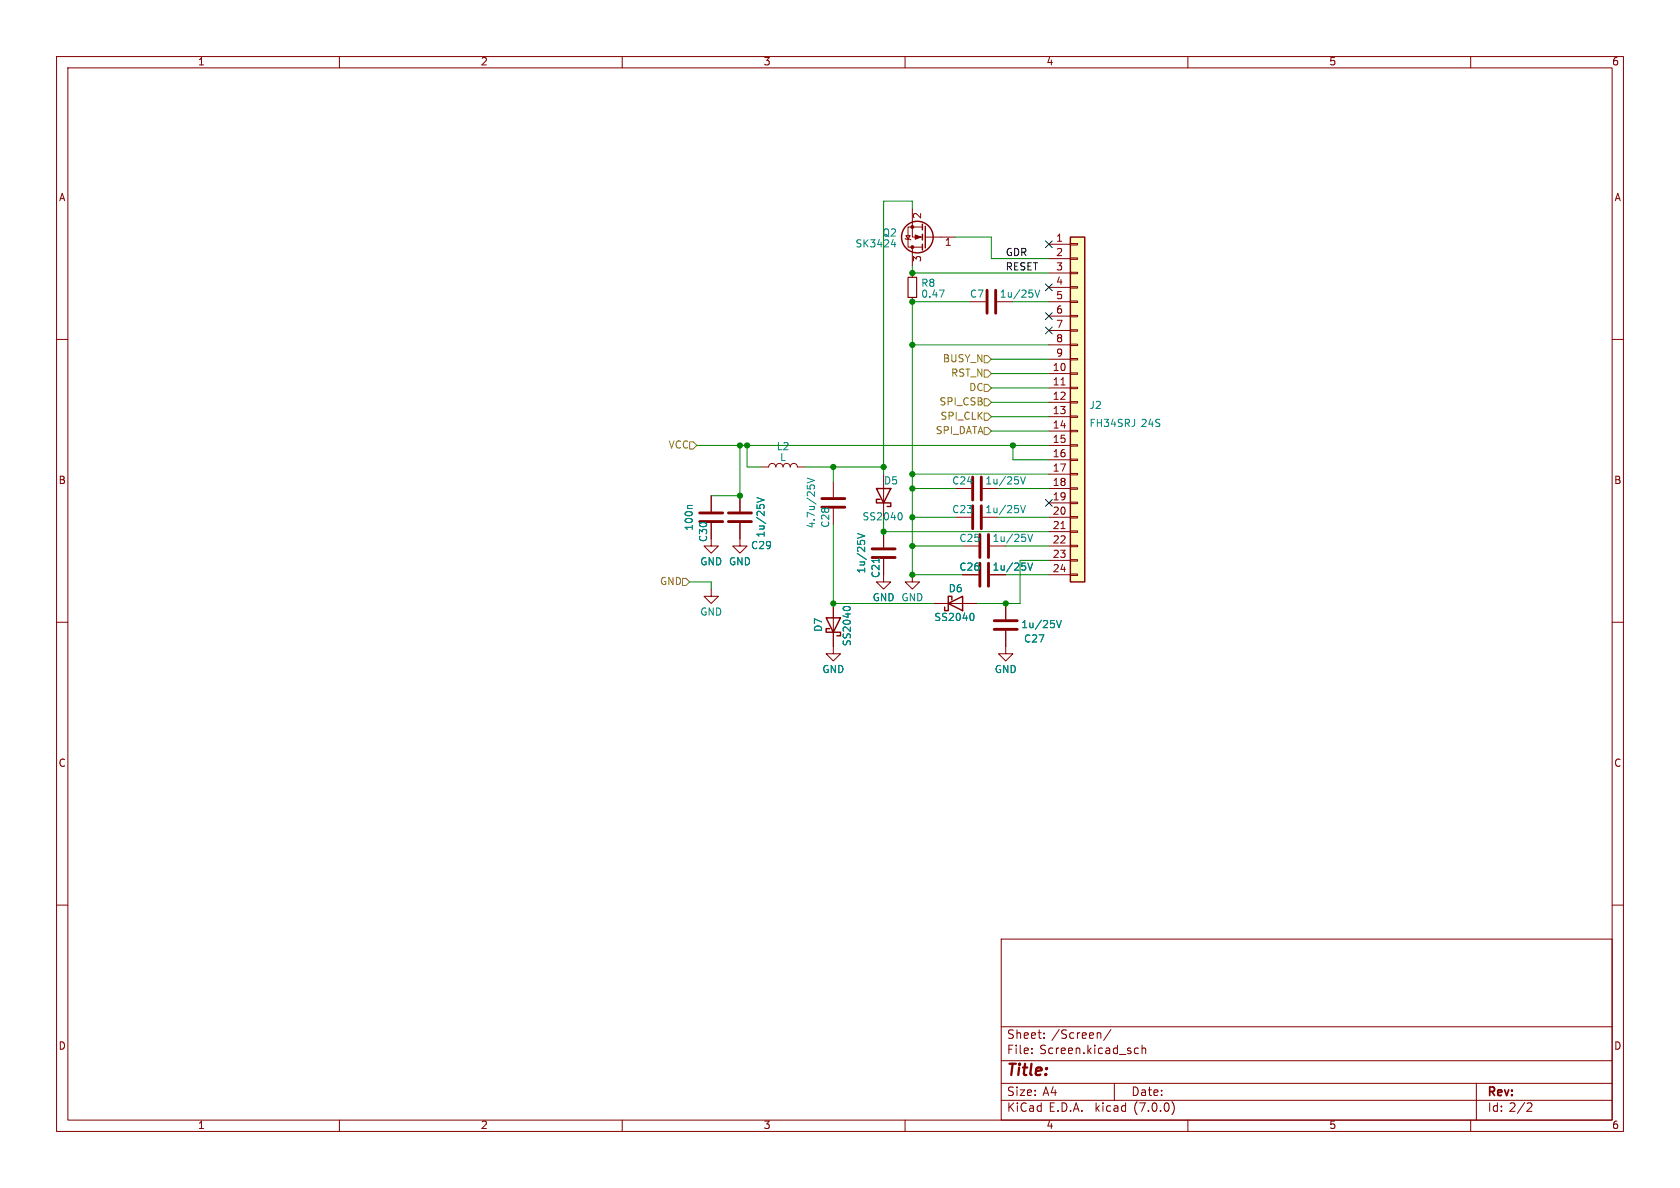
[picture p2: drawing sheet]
<svg xmlns="http://www.w3.org/2000/svg" width="297mm" height="210mm" viewBox="0 0 297 210" stroke-linecap="round" stroke-linejoin="round" font-family="sans-serif">
<g fill="none" stroke="#840000" stroke-width=".18">
<path d="M10 10h277v190h-277zM12 12h273v186h-273zM60 10v2M110 10v2M160 10v2M210 10v2M260 10v2M161.3 36.8v5.1h1.8M10 60h2M160 42.2l.1 .1h.8l.1 .1M160.1 41.7h.8l-.4 .6zM161.3 43.7v3.3"/>
<path d="M161.3 48.3v.7M161.3 52.6v.7M163.1 40.1h-2.6v3.6h2.6M163.6 41.9h5.3M171.4 53.3h2.8M185.4 43.2h3.8M185.4 45.7h3.8M185.4 48.3h3.8M185.4 50.8h3.8M185.4 53.3h3.8M185.4 55.9h3.8M185.4 58.4h3.8"/>
<path d="M189.2 58.3h1.3v.2h-1.3zM189.2 55.8h1.3v.2h-1.3zM189.2 53.2h1.3v.3h-1.3zM189.2 50.7h1.3v.2h-1.3zM189.2 48.1h1.3v.3h-1.3zM189.2 45.6h1.3v.2h-1.3zM189.2 43.1h1.3v.2h-1.3zM285 60h2M185.4 66h3.8M185.4 68.6h3.8M185.4 71.1h3.8M185.4 73.7h3.8"/>
<path d="M185.4 76.2h3.8M185.4 78.7h3.8M185.4 61h3.8M185.4 63.5h3.8M187.6 68h.7M189.2 78.6h1.3v.3h-1.3zM189.2 76.1h1.3v.2h-1.3zM189.2 73.5h1.3v.3h-1.3zM189.2 71h1.3v.2h-1.3zM189.2 68.5h1.3v.2h-1.3zM189.2 65.9h1.3v.3h-1.3zM189.2 63.4h1.3v.2h-1.3z"/>
<path d="M189.2 60.8h1.3v.3h-1.3zM125.7 95.3v1.2h1.3l-1.3 1.3-1.2-1.3h1.2M125.7 87.6v2.8M130.8 92.5v4h1.3l-1.3 1.3-1.3-1.3h1.3M130.8 87.6v2.8M134.6 82.6h1.3a.64 .64 0 0 1 .6-.7 .64 .64 0 0 1 .7 .7 .64 .64 0 0 1 .6-.7 .64 .64 0 0 1 .6 .7 .64 .64 0 0 1 .7-.7 .64 .64 0 0 1 .6 .7 .64 .64 0 0 1 .6-.7 .64 .64 0 0 1 .7 .7h1.2M147.3 85.1v2.8M156.2 83.8v7.6M156.2 94v2.8M185.4 81.3h3.8M185.4 83.8h3.8M185.4 86.4h3.8"/>
<path d="M185.4 88.9h3.8M185.4 91.4h3.8M185.4 94h3.8M185.4 96.5h3.8M185.4 99.1h3.8M187.6 93.4h.7M189.2 98.9h1.3v.3h-1.3zM189.2 96.4h1.3v.2h-1.3zM189.2 93.9h1.3v.2h-1.3zM189.2 91.3h1.3v.3h-1.3zM189.2 88.8h1.3v.2h-1.3zM189.2 86.2h1.3v.3h-1.3z"/>
<path d="M189.2 83.7h1.3v.2h-1.3zM189.2 81.2h1.3v.2h-1.3zM10 110h2M125.7 104.1v1.3h1.3l-1.3 1.3-1.2-1.3h1.2M147.3 106.7v8.9h1.3l-1.3 1.2-1.3-1.2h1.3M156.2 101.6v1.3h1.3l-1.3 1.2-1.3-1.2h1.3M161.3 101.6v1.3h1.3l-1.3 1.2-1.3-1.2h1.3M165.1 106.7h7.6M177.8 111.5v4.1h1.3l-1.3 1.2-1.3-1.2h1.3M177.8 106.7v2.8M185.4 101.6h3.8M189.2 101.5h1.3v.2h-1.3z"/>
<path d="M285 110h2M10 160h2M285 160h2M177 166h108v32h-108zM60 198v2M110 198v2M160 198v2M177 194.5h108M177 191.5h108M177 187.5h108M177 181.5h108M182.4 186.1v.2"/>
<path d="M182.4 185.3v.2M184.6 183.4v.2M184.6 182.6v.2M194.4 182.6l.2 .2v.8M196.4 182l-1.3 1.9M197 191.5v3M200.8 185.3h.5M201.3 186.2l-.5 .1M201.9 185.4l.2-.1h.4v1M201.9 184.8v1.5M207.2 194.7a1.72 1.72 0 0 1 0 2.3M210 198v2"/>
<path d="M260 198v2M261 191.5v6.5M270.2 195h.5l.1 .4-.9 1.1h.9"/>
</g>
<g fill="none" stroke="#840000" stroke-width=".51">
<path d="M174.5 51.3v4.1M176 51.3v4.1M123.7 90.7h4.1M123.7 92.2h4.1M128.8 90.7h4M128.8 92.2h4M145.3 88.1h4.1M145.3 89.7h4.1M154.2 97h4M154.2 98.6h4M172 84.3v4.1M172 89.4v4.1"/>
<path d="M173.2 94.5v4.1M173.2 99.6v4M173.5 84.3v4.1M173.5 89.4v4.1M174.8 94.5v4.1M174.8 99.6v4M175.8 109.7h4M175.8 111.3h4"/>
</g>
<g fill="none" stroke="#008484" stroke-width=".18">
<path d="M157.6 43.2h.8M158.2 42.8v.9M166.1 51.3h.8l-.5 1.2M183 51.3l.4 1.2 .4-1.2M122.4 89.4h-.7l-.2 .1M133.8 88l1.3 .4-1.3 .4M142.7 85.8v.6M142.7 84.5l1.3 .4-1.3 .5M143.3 85.8l.1-.1 .5 .1M151.6 94.3l1.3 .4-1.3 .5M159.2 90.6a.79 .79 0 0 1 0 1.3M180.4 84.3l.5 1.3 .4-1.3"/>
<path d="M180.4 89.4l.5 1.2 .4-1.2M181.7 99.5l.4 1.3 .4-1.3M181.7 94.4l.4 1.3 .4-1.3M149.1 107.5a.79 .79 0 0 1 1.2 0M171.9 108.4a.79 .79 0 0 1 0 1.3M186.8 109.7l.4 1.3 .4-1.3"/>
</g>
<path d="M189.2 41.9h2.6v61h-2.6z" fill="#ffffc2" stroke="#ffffc2" stroke-width=".18"/>
<g fill="none" stroke="#840000" stroke-width=".25">
<path d="M163.1 39.6v1M163.1 41.4v1M163.1 43.2v1M163.6 40v3.8M189.2 41.9h2.6v61h-2.6zM154.9 86.4h2.6l-1.3 2.5zM155.6 88.3h-.7v.6h2.6v.6h-.7M146 109.2h2.6l-1.3 2.6zM146.7 111.1h-.7v.7h2.6v.6h-.6M167.6 106.7l2.6-1.3v2.6zM168.3 106v-.6h-.7v2.6h-.6v-.7"/>
<circle cx="162.2" cy="41.9" r="2.79"/>
</g>
<g fill="#840000" stroke="#840000" stroke-width=".18">
<path d="M161.8 41.5l1 .4-1 .4z"/>
<circle cx="161.3" cy="40.1" r=".25"/>
<circle cx="161.3" cy="43.7" r=".25"/>
</g>
<path d="M160.5 49h1.6v3.6h-1.6z" fill="none" stroke="#840000" stroke-width=".2"/>
<path d="M121.9 78.1h.7l.6 .6-.6 .7h-.7zM174 73h.6l.7 .7-.7 .6h-.6zM174 65.4h.6l.7 .6-.7 .7h-.6zM174 75.6h.6l.7 .6-.7 .6h-.6zM174 70.5h.6l.7 .6-.7 .7h-.6zM174 67.9h.6l.7 .7-.7 .6h-.6zM174 62.9h.6l.7 .6-.7 .6h-.6zM120.6 102.2h.7l.6 .7-.6 .6h-.7z" fill="none" stroke="#848400" stroke-width=".18"/>
<g fill="none" stroke="#008400" stroke-width=".18">
<path d="M161.3 36.8v-1.2h-5.1v48.2M161.3 47v1.3h24.1M168.9 41.9h6.4v3.8h10.1M171.4 53.3h-10.1v48.3h8.9M179.1 53.3h6.3M123.2 78.7h62.2M130.8 78.7v8.9h-5.1M132.1 78.7v3.9h2.5M161.3 61h24.1M175.3 66h10.1M175.3 63.5h10.1M175.3 73.7h10.1"/>
<path d="M175.3 68.6h10.1M175.3 71.1h10.1M175.3 76.2h10.1M179.1 78.7v2.6h6.3M142.2 82.6h14M147.3 92.7v14h17.8M147.3 82.6v2.5M156.2 91.4v2.6h29.2M161.3 83.8h24.1M161.3 86.4h7.6M161.3 96.5h8.9M161.3 91.4h7.6"/>
<path d="M176.5 86.4h8.9M176.5 91.4h8.9M177.8 96.5h7.6M185.4 99.1h-5.1v7.6h-7.6M121.9 102.9h3.8v1.2M177.8 101.6h7.6"/>
</g>
<path d="M184.8 50.2l1.2 1.2M184.8 57.8l1.2 1.2M184.8 55.3l1.2 1.2M184.8 42.6l1.2 1.2M186 50.2l-1.2 1.2M186 57.8l-1.2 1.2M186 55.3l-1.2 1.2M186 42.6l-1.2 1.2M184.8 88.3l1.2 1.2M186 88.3l-1.2 1.2" fill="none" stroke="#000084" stroke-width=".18"/>
<g fill="#008400" stroke="#008400" stroke-width=".18">
<circle cx="132.1" cy="78.7" r=".46"/>
<circle cx="130.8" cy="78.7" r=".46"/>
<circle cx="130.8" cy="87.6" r=".46"/>
<circle cx="147.3" cy="82.6" r=".46"/>
<circle cx="147.3" cy="106.7" r=".46"/>
<circle cx="156.2" cy="82.6" r=".46"/>
<circle cx="161.3" cy="61" r=".46"/>
<circle cx="161.3" cy="53.3" r=".46"/>
<circle cx="161.3" cy="48.3" r=".46"/>
<circle cx="161.3" cy="83.8" r=".46"/>
<circle cx="161.3" cy="86.4" r=".46"/>
<circle cx="161.3" cy="91.4" r=".46"/>
<circle cx="156.2" cy="94" r=".46"/>
<circle cx="161.3" cy="96.5" r=".46"/>
<circle cx="179.1" cy="78.7" r=".46"/>
<circle cx="177.8" cy="106.7" r=".46"/>
<circle cx="161.3" cy="101.6" r=".46"/>
</g>
<text font-size="2.8" fill="#840000" x="178" y="190.8">Title:</text>
<g font-size="2.1" fill="#840000">
<text x="178" y="183.9">Sheet:</text>
<text x="185.9" y="183.9">/Screen/</text>
<text x="178" y="186.6">File:</text>
<text x="183.8" y="186.6">Screen.kicad_sch</text>
<text x="178" y="196.8">KiCad</text>
<text x="178" y="194">Size:</text>
<text x="184.3" y="194">A4</text>
<text x="185.4" y="196.8">E.D.A.</text>
<text x="193.7" y="196.8">kicad</text>
<text x="200" y="194">Date:</text>
<text x="200.6" y="196.8">(7.0.0)</text>
<text x="263" y="194.2">Rev:</text>
<text x="263" y="196.8">Id: 2/2</text>
</g>
<g font-size="1.8" fill="#840000">
<text x="35" y="11.8">1</text>
<text x="85" y="11.8">2</text>
<text x="135" y="11.8">3</text>
<text x="185" y="11.8">4</text>
<text x="235" y="11.8">5</text>
<text x="285" y="11.8">6</text>
<text x="10.4" y="35.8">A</text>
<text x="285.4" y="35.8">A</text>
<text x="163.2" y="38.8" transform="rotate(-90 163.2 38.8)">2</text>
<text x="163.2" y="46.4" transform="rotate(-90 163.2 46.4)">3</text>
<text x="167" y="43.8">1</text>
<text x="186.7" y="42.9">1</text>
<text x="186.7" y="45.5">2</text>
<text x="186.7" y="48">3</text>
<text x="186.7" y="50.5">4</text>
<text x="186.7" y="53.1">5</text>
<text x="186.7" y="55.6">6</text>
<text x="186.7" y="58.2">7</text>
<text x="186.1" y="65.8">10</text>
<text x="186.7" y="60.7">8</text>
<text x="186.7" y="63.2">9</text>
<text x="186.1" y="68.3">11</text>
<text x="186.1" y="70.9">12</text>
<text x="186.1" y="73.4">13</text>
<text x="186.1" y="75.9">14</text>
<text x="186.1" y="78.5">15</text>
<text x="186.1" y="81">16</text>
<text x="186.1" y="83.6">17</text>
<text x="10.3" y="85.8">B</text>
<text x="186.1" y="86.1">18</text>
<text x="186.1" y="88.6">19</text>
<text x="285.3" y="85.8">B</text>
<text x="125.3" y="95.9" transform="rotate(-90 125.3 95.9)">C30</text>
<text x="186.1" y="91.2">20</text>
<text x="186.1" y="93.7">21</text>
<text x="169.5" y="101.2">C26</text>
<text x="175.4" y="101.2">1u/25V</text>
<text x="186.1" y="96.3">22</text>
<text x="186.1" y="98.8">23</text>
<text x="186.1" y="101.3">24</text>
<text x="155.8" y="102.2" transform="rotate(-90 155.8 102.2)">C21</text>
<text x="10.3" y="135.8">C</text>
<text x="285.3" y="135.8">C</text>
<text x="10.3" y="185.8">D</text>
<text x="285.3" y="185.8">D</text>
<text x="35" y="199.8">1</text>
<text x="85" y="199.8">2</text>
<text x="135" y="199.8">3</text>
<text x="185" y="199.8">4</text>
<text x="235" y="199.8">5</text>
<text x="285" y="199.8">6</text>
</g>
<g font-size="1.8" fill="#008484">
<text x="151.2" y="44">SK3424</text>
<text x="155.9" y="42.1">Q2</text>
<text x="162.8" y="51">R8</text>
<text x="162.8" y="52.9">0.47</text>
<text x="171.4" y="52.9">C7</text>
<text x="176.7" y="52.9">1u/25V</text>
<text x="192.5" y="72.6">J2</text>
<text x="192.7" y="75.8">FH34SRJ</text>
<text x="201.8" y="75.8">24S</text>
<text x="137.2" y="79.9">L2</text>
<text x="137.9" y="81.8">L</text>
<text x="156.2" y="85.9">D5</text>
<text x="168.3" y="85.9">C24</text>
<text x="174.1" y="85.9">1u/25V</text>
<text x="122.7" y="93.9" transform="rotate(-90 122.7 93.9)">100n</text>
<text x="135.4" y="95.1" transform="rotate(-90 135.4 95.1)">1u/25V</text>
<text x="144.3" y="93.5" transform="rotate(-90 144.3 93.5)">4.7u/25V</text>
<text x="146.9" y="93.3" transform="rotate(-90 146.9 93.3)">C28</text>
<text x="152.4" y="92.3">SS2040</text>
<text x="168.3" y="91">C23</text>
<text x="174.1" y="91">1u/25V</text>
<text x="123.7" y="100.2">GND GND</text>
<text x="132.7" y="97.3">C29</text>
<text x="153.2" y="101.5" transform="rotate(-90 153.2 101.5)">1u/25V</text>
<text x="169.5" y="96.1">C25</text>
<text x="175.4" y="96.1">1u/25V</text>
<text x="154.2" y="106.6">GND GND</text>
<text x="154.2" y="106.6">GND</text>
<text x="167.6" y="105">D6</text>
<text x="123.7" y="109.1">GND</text>
<text x="145.6" y="111.8" transform="rotate(-90 145.6 111.8)">D7</text>
<text x="165.1" y="110">SS2040</text>
<text x="180.5" y="111.3">1u/25V</text>
<text x="181" y="113.9">C27</text>
<text x="145.3" y="119.3">GND</text>
<text x="150.7" y="114.3" transform="rotate(-90 150.7 114.3)">SS2040</text>
<text x="175.8" y="119.3">GND</text>
</g>
<g font-size="1.8">
<text x="177.8" y="45.5">GDR</text>
<text x="177.8" y="48">RESET</text>
</g>
<g font-size="1.8" fill="#848400">
<text x="166.6" y="64.3">BUSY_N</text>
<text x="166" y="71.9">SPI_CSB</text>
<text x="168" y="66.9">RST_N</text>
<text x="171.2" y="69.4">DC</text>
<text x="165.3" y="77">SPI_DATA</text>
<text x="166.1" y="74.5">SPI_CLK</text>
<text x="118.1" y="79.6">VCC</text>
<text x="116.6" y="103.7">GND</text>
</g>
</svg>
